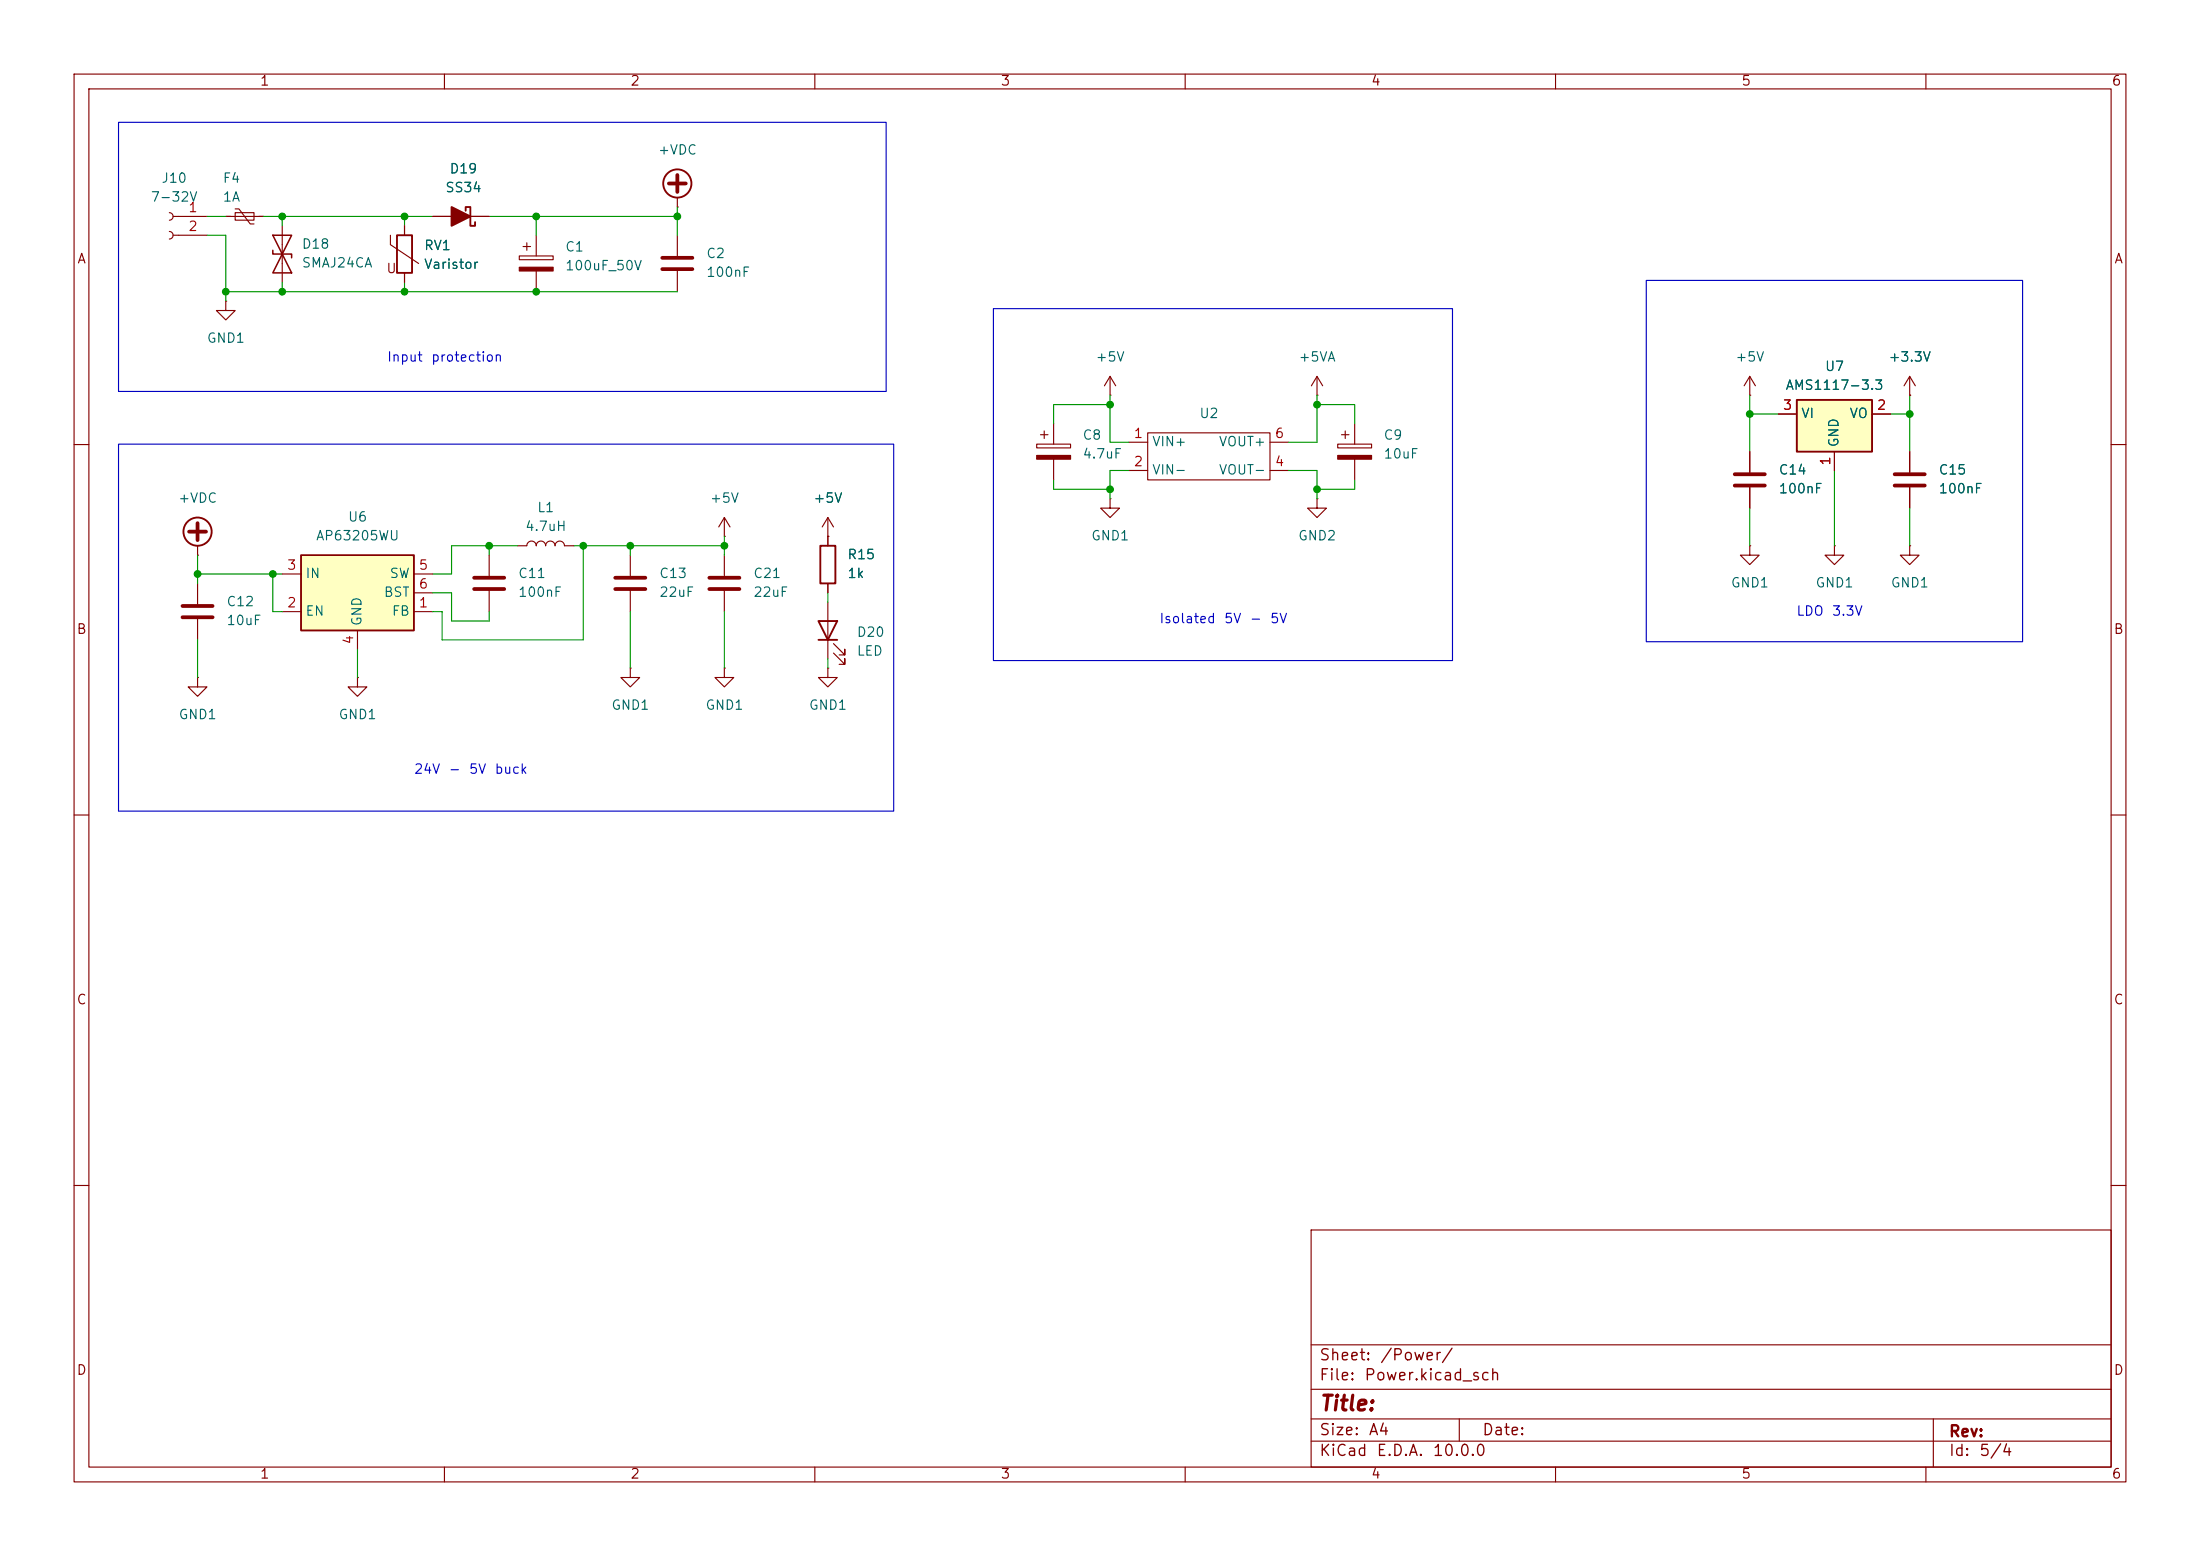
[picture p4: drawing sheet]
<svg xmlns="http://www.w3.org/2000/svg" width="297mm" height="210mm" viewBox="0 0 297 210" stroke-linecap="round" stroke-linejoin="round" font-family="sans-serif">
<g fill="none" stroke="#840000" stroke-width=".15">
<path d="M10 10h277v190h-277zM12 12h273v186h-273zM60 10v2M110 10v2M160 10v2M210 10v2M260 10v2M22.9 28.7a.51 .51 0 0 1 .5 .5 .51 .51 0 0 1-.5 .5M22.9 31.2a.51 .51 0 0 1 .5 .6 .51 .51 0 0 1-.5 .5M23.4 29.2h4.5M23.4 31.8h4.5M30.5 29.2h5.1"/>
<path d="M31.7 28.7h2.6v1h-2.6zM31.7 28.2h.6l1.5 2h.5M38.1 30.5v7.6M52.7 31.8v1.2l3.8 2.6M54.6 30.5v1.3M54.6 36.8v1.3M58.4 29.2h7.6M70.1 34.5h4.6v.6h-4.6zM70.6 33.3h1M71.1 32.8v1M72.4 31.8v2.7M72.4 36.6v2.8"/>
<path d="M91.4 27.9h.1M91.4 26.7v1.2M91.4 31.8v2.7M91.4 36.6v2.8M30.5 40.6v1.3h1.2l-1.2 1.3-1.3-1.3h1.3M30.5 40.6h.1M140 59.9h4.5v.6h-4.5zM140.5 58.7h1M141 58.2v1M142.2 57.2v2.7M149.9 53.3h.1M149.9 50.8l-.8 1.3"/>
<path d="M149.9 50.8l.7 1.3M149.9 50.8v2.5M152.4 59.7h2.5M154.9 58.4h16.5v6.4h-16.5zM171.4 59.7h2.6M177.8 53.3h.1M177.8 50.8l-.8 1.3M177.8 50.8l.8 1.3M177.8 50.8v2.5M180.6 59.9h4.6v.6h-4.6zM181.1 58.7h1M181.6 58.2v1"/>
<path d="M182.9 57.2v2.7M10 60h2M26.7 74.9h.1M26.7 73.7v1.2M26.7 78.7v2.8M66 74.9v2.8M66 79.8v2.8M85.1 74.9v2.8M85.1 79.8v2.8M97.8 72.4h.1M97.8 69.9v2.5M97.8 74.9v2.8"/>
<path d="M97.8 79.8v2.8M97.8 69.9l-.8 1.2M97.8 69.9l.8 1.2M111.8 72.4h.1M111.8 69.9v3.8M111.8 78.7v1.3M111.8 69.9l-.8 1.2M111.8 69.9l.7 1.2M142.2 62v2.8M149.9 67.3v1.3h1.2l-1.2 1.3-1.3-1.3h1.3M149.9 67.3h.1M152.4 63.5h2.5"/>
<path d="M171.4 63.5h2.6M177.8 67.3v1.3h1.3l-1.3 1.3-1.3-1.3h1.3M177.8 67.3h.1M182.9 62v2.8M247.6 73.7v1.2h1.3l-1.3 1.3-1.2-1.3h1.2M247.6 73.7h.1M285 60h2M26.7 91.4v1.3h1.2l-1.2 1.3-1.3-1.3h1.3M26.7 91.4h.1M26.7 83.6v2.8M48.3 91.4v1.3h1.2l-1.2 1.3-1.3-1.3h1.3M48.3 91.4h.1"/>
<path d="M85.1 90.2v1.2h1.3l-1.3 1.3-1.3-1.3h1.3M85.1 90.2h.1M97.8 90.2v1.2h1.3l-1.3 1.3-1.3-1.3h1.3M97.8 90.2h.1M111.8 90.2v1.2h1.2l-1.2 1.3-1.3-1.3h1.3M111.8 90.2h.1M111.8 81.3v7.6M112.5 88.1l1.5 1.6v-.8v.8h-.7M112.5 86.9l1.5 1.5v-.8v.8h-.7M10 110h2M285 110h2M10 160h2"/>
<path d="M177 166h108v32h-108zM285 160h2M60 198v2M110 198v2M160 198v2M177 194.5h108M177 191.5h108M177 187.5h108M177 181.5h108M197 191.5v3M210 198v2M260 198v2"/>
<path d="M261 191.5v6.5"/>
</g>
<g fill="none" stroke="#840000" stroke-width=".51">
<path d="M89.4 34.8h4.1M89.4 36.3h4.1M90.3 24.8h2.3M91.4 23.6v2.3M25.5 71.8h2.3M26.7 70.6v2.3M64 78h4.1M64 79.5h4.1M83.1 78h4M83.1 79.5h4M95.8 78h4M95.8 79.5h4"/>
<path d="M24.6 81.8h4.1M24.6 83.3h4.1"/>
</g>
<g fill="#840000" stroke="#840000" stroke-width=".15">
<path d="M180.6 61.5h4.6v.5h-4.6z"/>
<path d="M140 61.5h4.5v.5h-4.5z"/>
<path d="M70.1 36.1h4.6v.5h-4.6z"/>
</g>
<g fill="none" stroke="#840000" stroke-width=".25">
<path d="M53.6 31.8h2v5h-2zM62.9 28.4v-.5h.6v2.6h.6v-.5M110.7 73.7h2.1v5h-2.1zM110.5 83.8h2.5l-1.2 2.6zM110.5 86.4h2.5"/>
<circle cx="91.4" cy="24.8" r="1.9"/>
<circle cx="26.7" cy="71.8" r="1.9"/>
</g>
<path d="M61 27.9l2.5 1.3-2.5 1.3z" fill="#840000" stroke="#840000" stroke-width=".25"/>
<path d="M36.8 33.8v.5h2.6v.5M36.8 31.8h2.6l-1.3 2.5zM38.1 34.3l1.3 2.5h-2.6z" fill="none" stroke="#840000" stroke-width=".2"/>
<path d="M40.6 74.9h15.3v10.2h-15.3z" fill="#ffffc2"/>
<path d="M40.6 74.9h15.3v10.2h-15.3z" fill="none" stroke="#840000" stroke-width=".25"/>
<path d="M38.1 77.5h2.5M55.9 77.5h2.5M69.8 73.7h1.3a.64 .64 0 0 1 .7-.7 .64 .64 0 0 1 .6 .7 .64 .64 0 0 1 .6-.7 .64 .64 0 0 1 .7 .7 .64 .64 0 0 1 .6-.7 .64 .64 0 0 1 .6 .7 .64 .64 0 0 1 .7-.7 .64 .64 0 0 1 .6 .7h1.3M38.1 82.6h2.5M48.3 85.1v2.5M55.9 82.6h2.5M55.9 80h2.5" fill="none" stroke="#840000" stroke-width=".15"/>
<path d="M242.6 54h10.1v7h-10.1z" fill="#ffffc2"/>
<path d="M242.6 54h10.1v7h-10.1z" fill="none" stroke="#840000" stroke-width=".25"/>
<g fill="none" stroke="#840000" stroke-width=".15">
<path d="M54.6 30.5v1.3M54.6 36.8v1.3M58.4 29.2h2.6M63.5 29.2h2.5M236.2 53.3h.1M236.2 50.8l-.7 1.3M236.2 50.8l.8 1.3M236.2 50.8v2.5M240 55.9h2.6M252.7 55.9h2.6M257.8 53.3h.1M257.8 50.8l-.8 1.3"/>
<path d="M257.8 50.8l.8 1.3M257.8 50.8v2.5M111.8 72.4h.1M111.8 72.4v1.3M111.8 78.7v1.3M236.2 73.7v1.2h1.3l-1.3 1.3-1.3-1.3h1.3M236.2 73.7h.1M236.2 61v2.8M236.2 65.8v2.8M247.6 61v2.5M257.8 73.7v1.2h1.3l-1.3 1.3-1.3-1.3h1.3M257.8 73.7h.1"/>
<path d="M257.8 61v2.8M257.8 65.8v2.8"/>
</g>
<path d="M234.2 64h4.1M234.2 65.5h4.1M255.8 64h4M255.8 65.5h4" fill="none" stroke="#840000" stroke-width=".51"/>
<g fill="none" stroke="#009600" stroke-width=".15">
<path d="M27.9 29.2h2.6M27.9 31.8h2.6v8.8M30.5 39.4h60.9M35.6 29.2h22.8M38.1 29.2v1.3M38.1 38.1v1.3M54.6 29.2v1.3M54.6 38.1v1.3M66 29.2h25.4M72.4 29.2v2.6M91.4 27.9v3.9M149.9 54.6h-7.7v2.6"/>
<path d="M149.9 53.3v6.4h2.5M177.8 53.3v6.4h-3.8M177.8 54.6h5.1v2.6M236.2 53.3v7.7M236.2 55.9h3.8M255.3 55.9h2.5M257.8 53.3v7.7M26.7 77.5h11.4M26.7 74.9v3.8M36.8 77.5v5.1h1.3M66 73.7v1.2M69.8 73.7h-8.8v3.8h-2.6"/>
<path d="M77.5 73.7h20.3M78.7 73.7v12.7h-19v-3.8h-1.3M85.1 73.7v1.2M97.8 72.4v2.5M142.2 64.8v1.2h7.7M152.4 63.5h-2.5v3.8M174 63.5h3.8v3.8M182.9 64.8v1.2h-5.1M236.2 68.6v5.1M247.6 63.5v10.2M257.8 68.6v5.1M26.7 86.4v5"/>
<path d="M48.3 87.6v3.8M58.4 80h2.6v3.8h5v-1.2M85.1 82.6v7.6M97.8 82.6v7.6M111.8 80v1.3M111.8 88.9v1.3"/>
</g>
<path d="M16 16.5h103.6v36.3h-103.6zM222.2 37.8h50.8v48.8h-50.8zM16 59.9h104.6v49.6h-104.6zM134.1 41.7h62v47.5h-62z" fill="none" stroke="#0000c2" stroke-width=".15"/>
<g fill="#009600" stroke="#009600" stroke-width=".14">
<circle cx="149.9" cy="54.6" r=".46"/>
<circle cx="177.8" cy="54.6" r=".46"/>
<circle cx="149.9" cy="66" r=".46"/>
<circle cx="72.4" cy="39.4" r=".46"/>
<circle cx="91.4" cy="29.2" r=".46"/>
<circle cx="72.4" cy="29.2" r=".46"/>
<circle cx="78.7" cy="73.7" r=".46"/>
<circle cx="85.1" cy="73.7" r=".46"/>
<circle cx="97.8" cy="73.7" r=".46"/>
<circle cx="54.6" cy="29.2" r=".46"/>
<circle cx="38.1" cy="29.2" r=".46"/>
<circle cx="38.1" cy="39.4" r=".46"/>
<circle cx="30.5" cy="39.4" r=".46"/>
<circle cx="54.6" cy="39.4" r=".46"/>
<circle cx="36.8" cy="77.5" r=".46"/>
<circle cx="26.7" cy="77.5" r=".46"/>
<circle cx="66" cy="73.7" r=".46"/>
<circle cx="236.2" cy="55.9" r=".46"/>
<circle cx="177.8" cy="66" r=".46"/>
<circle cx="257.8" cy="55.9" r=".46"/>
</g>
<text font-size="2" fill="#840000" x="178" y="190.9">Title:</text>
<g font-size="1.5" fill="#840000">
<text x="178" y="184">Sheet:</text>
<text x="186.2" y="184">/Power/</text>
<text x="178" y="186.7">File:</text>
<text x="184.1" y="186.7">Power.kicad_sch</text>
<text x="178" y="196.9">KiCad</text>
<text x="178" y="194.1">Size:</text>
<text x="184.7" y="194.1">A4</text>
<text x="185.7" y="196.9">E.D.A.</text>
<text x="193.3" y="196.9">10.0.0</text>
<text x="200" y="194.1">Date:</text>
<text x="263" y="194.3">Rev:</text>
<text x="263" y="196.9">Id:</text>
<text x="267.1" y="196.9">5/4</text>
</g>
<g font-size="1.3" fill="#840000">
<text x="35" y="11.9">1</text>
<text x="85" y="11.9">2</text>
<text x="135" y="11.9">3</text>
<text x="185" y="11.9">4</text>
<text x="235" y="11.9">5</text>
<text x="285" y="11.9">6</text>
<text x="10.3" y="35.9">A</text>
<text x="285.3" y="35.9">A</text>
<text x="52.1" y="37.2">U</text>
<text x="10.3" y="85.9">B</text>
<text x="285.3" y="85.9">B</text>
<text x="10.3" y="135.9">C</text>
<text x="285.3" y="135.9">C</text>
<text x="10.3" y="185.9">D</text>
<text x="285.3" y="185.9">D</text>
<text x="35" y="199.9">1</text>
<text x="85" y="199.9">2</text>
<text x="135" y="199.9">3</text>
<text x="185" y="199.9">4</text>
<text x="235" y="199.9">5</text>
<text x="285" y="199.9">6</text>
</g>
<g font-size="1.3" fill="#006464">
<text x="60.6" y="23.7">D19</text>
<text x="88.7" y="21.2">+VDC</text>
<text x="20.2" y="27.5">7-32V</text>
<text x="21.7" y="25">J10</text>
<text x="30" y="25">F4</text>
<text x="30" y="27.5">1A</text>
<text x="60" y="26.3">SS34</text>
<text x="40.6" y="33.9">D18</text>
<text x="57.2" y="34.1">RV1</text>
<text x="76.2" y="34.3">C1</text>
<text x="95.3" y="35.2">C2</text>
<text x="40.6" y="36.4">SMAJ24CA</text>
<text x="57.2" y="36.6">Varistor</text>
<text x="76.2" y="36.8">100uF_50V</text>
<text x="95.3" y="37.7">100nF</text>
<text x="27.8" y="46.6">GND1</text>
<text x="147.8" y="49.1">+5V</text>
<text x="175.2" y="49.1">+5VA</text>
<text x="234.2" y="49.1">+5V</text>
<text x="241" y="52.9">AMS1117-3.3</text>
<text x="246.3" y="50.4">U7</text>
<text x="254.9" y="49.1">+3.3V</text>
<text x="146.1" y="59.7">C8</text>
<text x="161.8" y="56.7">U2</text>
<text x="186.7" y="59.7">C9</text>
<text x="243.1" y="56.7">VI</text>
<text x="249.6" y="56.7">VO</text>
<text x="146.1" y="62.2">4.7uF</text>
<text x="155.4" y="60.6">VIN+</text>
<text x="155.4" y="64.4">VIN-</text>
<text x="164.4" y="64.4">VOUT-</text>
<text x="164.4" y="60.6">VOUT+</text>
<text x="186.7" y="62.2">10uF</text>
<text x="240" y="64.4">C14</text>
<text x="248.5" y="60.5" transform="rotate(-90 248.5 60.5)">GND</text>
<text x="261.6" y="64.4">C15</text>
<text x="24" y="68.2">+VDC</text>
<text x="46.9" y="70.7">U6</text>
<text x="70.8" y="72">4.7uH</text>
<text x="72.4" y="69.4">L1</text>
<text x="95.8" y="68.2">+5V</text>
<text x="109.7" y="68.2">+5V</text>
<text x="240" y="66.9">100nF</text>
<text x="261.6" y="66.9">100nF</text>
<text x="42.6" y="73.3">AP63205WU</text>
<text x="114.3" y="75.8">R15</text>
<text x="147.2" y="73.3">GND1</text>
<text x="175.2" y="73.3">GND2</text>
<text x="30.5" y="82.1">C12</text>
<text x="41.1" y="83.4">EN</text>
<text x="41.1" y="78.3">IN</text>
<text x="51.7" y="80.9">BST</text>
<text x="52.5" y="78.3">SW</text>
<text x="52.8" y="83.4">FB</text>
<text x="69.9" y="80.9">100nF</text>
<text x="69.9" y="78.3">C11</text>
<text x="88.9" y="78.3">C13</text>
<text x="88.9" y="80.9">22uF</text>
<text x="101.6" y="78.3">C21</text>
<text x="101.6" y="80.9">22uF</text>
<text x="114.3" y="78.3">1k</text>
<text x="233.6" y="79.6">GND1</text>
<text x="245" y="79.6">GND1</text>
<text x="255.2" y="79.6">GND1</text>
<text x="30.5" y="84.7">10uF</text>
<text x="49.1" y="84.6" transform="rotate(-90 49.1 84.6)">GND</text>
<text x="115.6" y="88.8">LED</text>
<text x="115.6" y="86.3">D20</text>
<text x="24" y="97.4">GND1</text>
<text x="45.6" y="97.4">GND1</text>
<text x="82.4" y="96.1">GND1</text>
<text x="95.1" y="96.1">GND1</text>
<text x="109.1" y="96.1">GND1</text>
</g>
<g font-size="1.3" fill="#a90000">
<text x="25.3" y="29">1</text>
<text x="25.3" y="31.5">2</text>
<text x="153" y="59.4">1</text>
<text x="172" y="59.4">6</text>
<text x="240.6" y="55.6">3</text>
<text x="253.3" y="55.6">2</text>
<text x="153" y="63.2">2</text>
<text x="172" y="63.2">4</text>
<text x="247.4" y="62.9" transform="rotate(-90 247.4 62.9)">1</text>
<text x="38.7" y="77.2">3</text>
<text x="56.4" y="77.2">5</text>
<text x="38.7" y="82.3">2</text>
<text x="56.4" y="82.3">1</text>
<text x="56.4" y="79.8">6</text>
<text x="48" y="87.1" transform="rotate(-90 48 87.1)">4</text>
</g>
<g font-size="1.3" fill="#0000c2">
<text x="52.2" y="49.1">Input</text>
<text x="58.1" y="49.1">protection</text>
<text x="242.4" y="83.4">LDO</text>
<text x="247.2" y="83.4">3.3V</text>
<text x="156.4" y="84.4">Isolated</text>
<text x="165.2" y="84.4">5V</text>
<text x="168.6" y="84.4">-</text>
<text x="171.4" y="84.4">5V</text>
<text x="55.8" y="104.8">24V</text>
<text x="60.5" y="104.8">-</text>
<text x="63.2" y="104.8">5V</text>
<text x="66.7" y="104.8">buck</text>
</g>
</svg>
